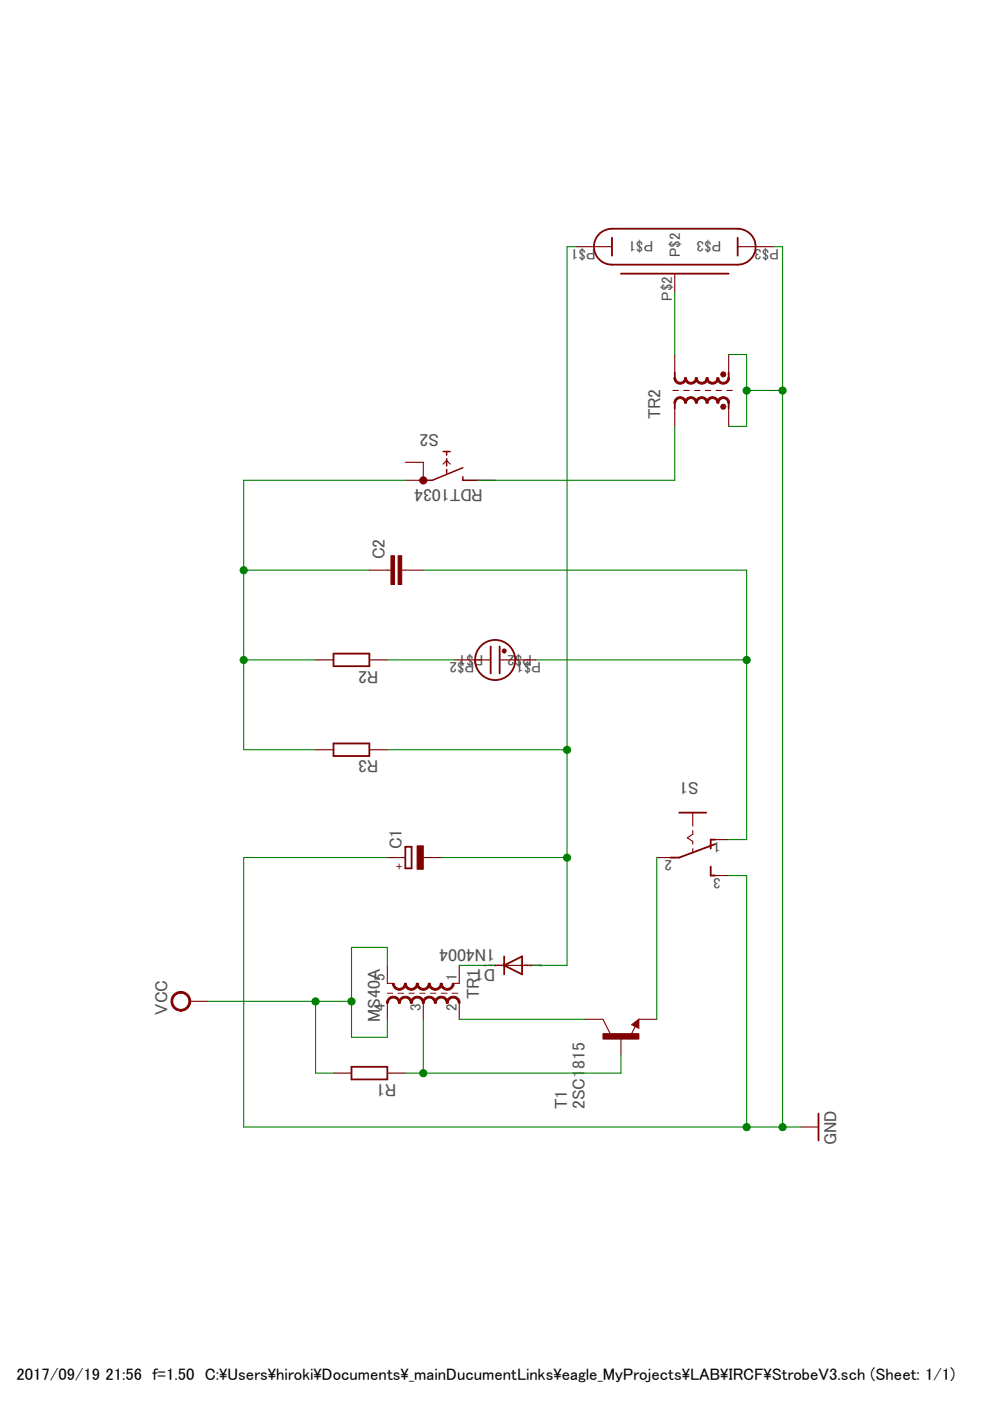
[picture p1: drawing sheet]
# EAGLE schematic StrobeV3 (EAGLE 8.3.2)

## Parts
C1  CPOL-EU140CLH-0810  [140CLH-0810]
C2  C-EU150-054X183  [C150-054X183]
D1  1N4004  [DO41-10]
R1  R-EU_0204/2V  [0204V]
R2  R-EU_0204/2V  [0204V]
R3  R-EU_0204/2V  [0204V]
S1  255SB  [255SB]
S2  RDT1034  [RDT1034]
T1  2SC1815  [TO92-ECB]
TR1  MS40A  [MS40]
TR2  SM-T4  [SM-T4]
U$1  XENON  [XENON]
U$2  NEON  [NEON]

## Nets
GND: C1.+ S1.3(S) TR2.2(E1) TR2.4(E2) U$1.P$3
N$1: C1.- D1.A R3.1 U$1.P$1
N$2: S1.2(P) T1.E
N$3: C2.2 S1.1(O) U$2.P$1
N$5: C2.1 R2.2 R3.2 S2.A1
N$6: T1.C TR1.2
N$7: R2.1 U$2.P$2
N$8: R1.1 T1.B TR1.3
N$9: D1.C TR1.1
N$10: S2.B TR2.1(A1)
N$11: TR2.5(A2) U$1.P$2
VCC: R1.2 TR1.4 TR1.5
Unconnected: S2.A
